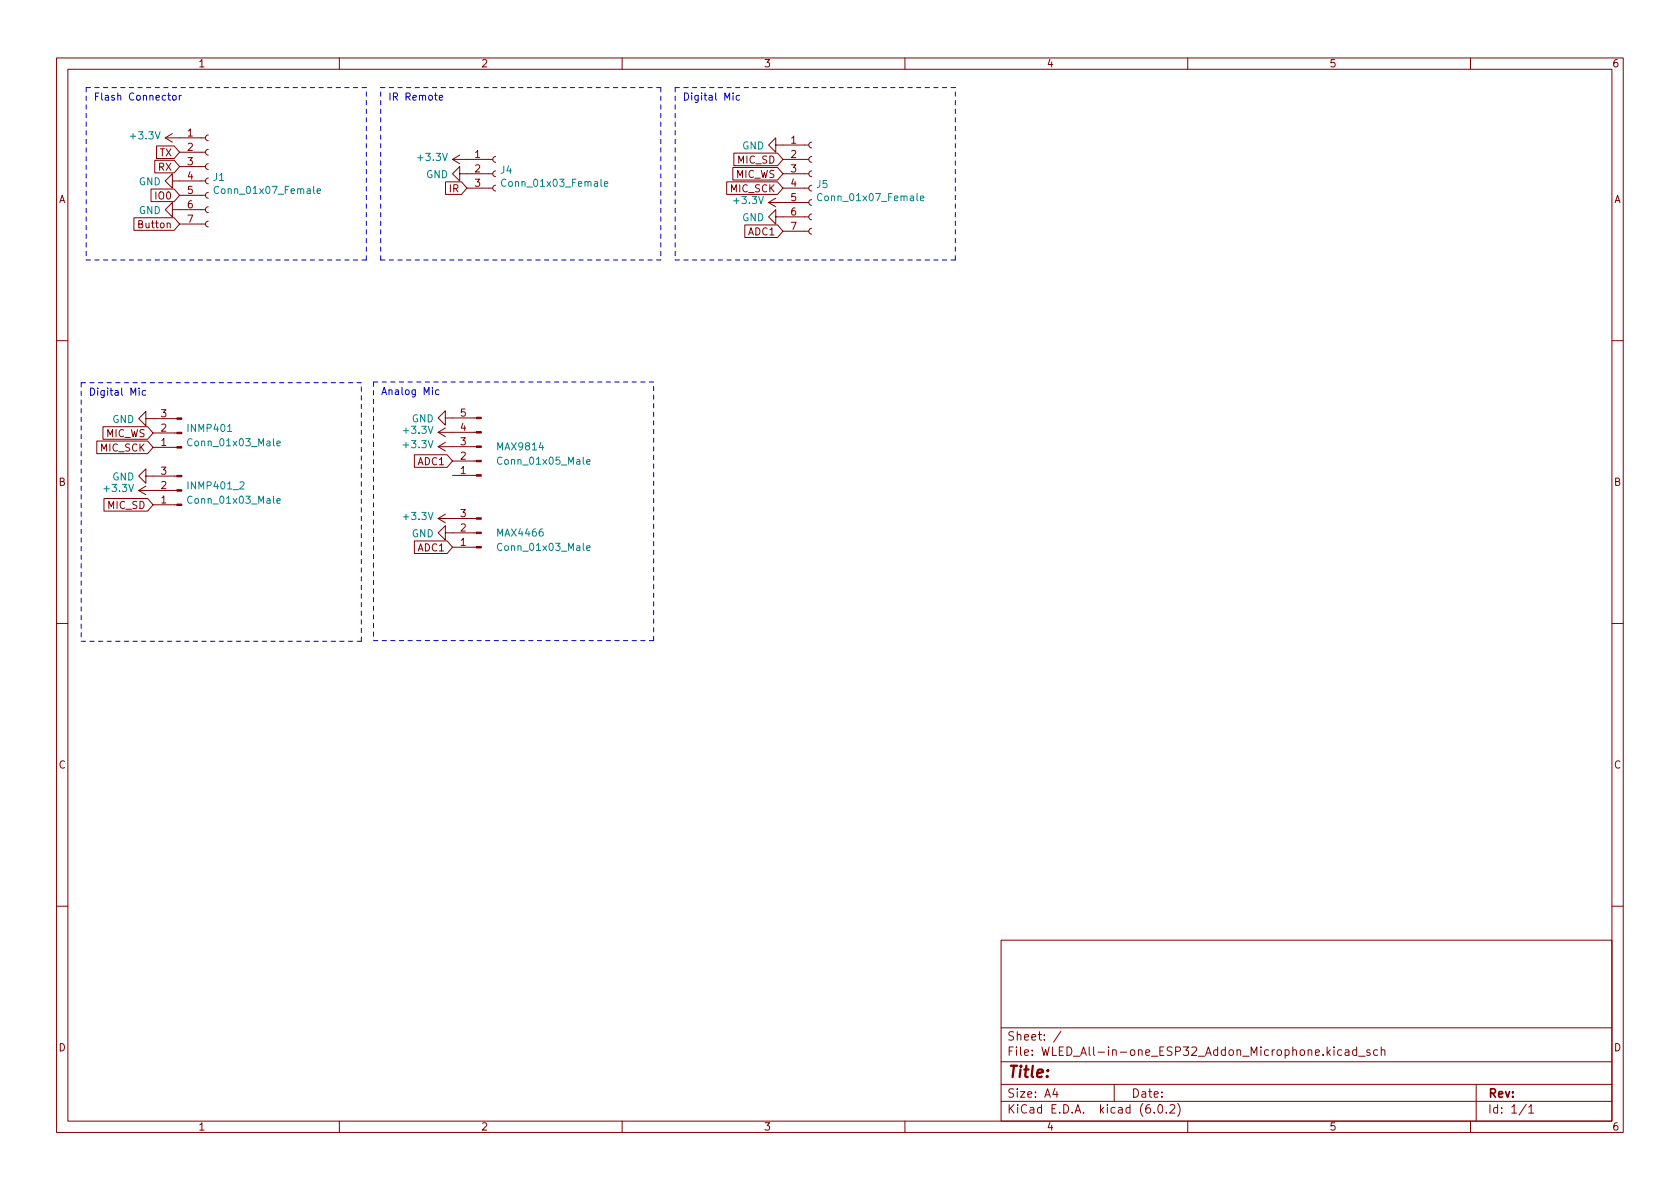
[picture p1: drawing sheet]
<svg xmlns="http://www.w3.org/2000/svg" width="297mm" height="210mm" viewBox="0 0 297 210" stroke-linecap="round" stroke-linejoin="round" font-family="sans-serif">
<g fill="none" stroke="#840000" stroke-width=".18">
<path d="M10 10.2h277v190.1h-277zM12 12.2h273v186.1h-273zM60 10.2v2M110 10.2v2M160 10.2v2M210 10.2v2M260 10.2v2M23.7 38.5h7.1l.9 1.1-.9 1.1h-7.1zM26.7 33.4h4.1l.9 1.1-.9 1.1h-4.1zM27.4 28.3h3.4l.9 1.2-.9 1.1h-3.4zM27.7 25.8h3.1l.9 1.1-.9 1.1h-3.1zM29.2 24.4l1.3 .7"/>
<path d="M29.2 24.4h7.1M30.5 37.1v-1.3l-1.3 1.3 1.3 1.2v-1.2h5.8M30.5 32v-1.3l-1.3 1.3 1.3 1.3v-1.3h5.8M30.5 23.6l-1.3 .8M31.7 39.6h4.6M31.7 34.5h4.6M31.7 29.5h4.6M31.7 26.9h4.6M36.8 39.1l-.3 .2-.2 .3 .2 .4 .3 .1M36.8 36.6l-.3 .1-.2 .4 .2 .3 .3 .2M36.8 34l-.3 .2-.2 .3 .2 .4 .3 .1M36.8 31.5l-.3 .1-.2 .4 .2 .4 .3 .1"/>
<path d="M36.8 29l-.3 .1-.2 .4 .2 .3 .3 .2M36.8 26.4l-.3 .2-.2 .3 .2 .4 .3 .1M36.8 23.9l-.3 .1-.2 .4 .2 .3 .3 .2M78.8 32.2h2.8l.9 1.1-.9 1.1h-2.8zM80 28.2h7.1M80 28.2l1.3 .8M81.3 30.7v-1.2l-1.3 1.2 1.3 1.3v-1.3h5.8M81.3 27.4l-1.3 .8M82.5 33.3h4.6M87.6 32.8l-.3 .1-.2 .4 .2 .3 .3 .2M87.6 30.2l-.3 .2-.2 .3 .2 .4 .3 .1M87.6 27.7l-.3 .1-.2 .4 .2 .3 .3 .2"/>
<path d="M128.5 32.2h9l.9 1.1-.9 1.1h-9zM129.6 29.6h7.9l.9 1.1-.9 1.1h-7.9zM129.8 27.1h7.7l.9 1.1-.9 1.1h-7.7zM131.7 39.8h5.8l.9 1.1-.9 1.1h-5.8zM135.9 35.8h7.1M135.9 35.8l1.3 .8M137.2 38.3v-1.2l-1.3 1.2 1.3 1.3v-1.3h5.8M137.2 25.6v-1.2l-1.3 1.2 1.3 1.3v-1.3h5.8M137.2 35l-1.3 .8M138.4 33.3h4.6M138.4 30.7h4.6M138.4 28.2h4.6"/>
<path d="M143.5 37.8l-.3 .2-.2 .3 .2 .4 .3 .2M143.5 35.3l-.3 .1-.2 .4 .2 .4 .3 .1M143.5 32.8l-.3 .1-.2 .4 .2 .3 .3 .2M143.5 30.2l-.3 .2-.2 .3 .2 .4 .3 .1M143.5 27.7l-.3 .1-.2 .4 .2 .3 .3 .2M143.5 25.1l-.3 .2-.2 .3 .2 .4 .3 .2M138.4 40.9h4.6M143.5 40.4l-.3 .1-.2 .4 .2 .3 .3 .2M10 60.2h2M17.1 78h9l1 1.1-1 1.1h-9zM18.2 75.5h7.9l1 1.1-1 1.1h-7.9zM25.8 74v-1.2l-1.3 1.2 1.3 1.3v-1.3h5.5"/>
<path d="M27.1 76.6h4.2M27.1 79.1h4.2M77.5 76.4l1.2 .8M77.5 76.4h6.7M77.5 79h6.7M77.5 79l1.2 .8M78.7 73.9v-1.3l-1.2 1.3 1.2 1.3v-1.3h5.5M78.7 75.7l-1.2 .7M78.7 78.2l-1.2 .8M285 60.2h2M18.4 88.2h7.7l1 1.1-1 1.1h-7.7zM24.5 86.7h6.8"/>
<path d="M24.5 86.7l1.3 .8M25.8 84.2v-1.3l-1.3 1.3 1.3 1.3v-1.3h5.5M25.8 86l-1.3 .7M27.1 89.3h4.2M73.3 80.4h5.8l.9 1.1-.9 1.1h-5.8zM73.3 95.7h5.8l.9 1.1-.9 1.1h-5.8zM77.5 91.7h6.7M77.5 91.7l1.2 .8M78.7 94.2v-1.2l-1.2 1.2 1.2 1.3v-1.3h5.5M78.7 90.9l-1.2 .8M80 96.8h4.2M80 81.5h4.2"/>
<path d="M80 84.1h4.2M10 110.2h2M285 110.2h2M10 160.2h2M177 166.3h108v32h-108zM285 160.2h2M60 198.3v2M110 198.3v2M160 198.3v2M177 194.8h108M177 191.8h108M177 187.8h108"/>
<path d="M177 181.8h108M186.5 192.5l-.4 1h1M186.9 193v1M187.6 182.4l-1.3 1.9M197 191.8v3M204.1 196.7v.1M204.9 195.4l.2-.1a.81 .81 0 0 1 .6 .7 .81 .81 0 0 1-.3 .8h-.2a.81 .81 0 0 1-.6-.6 .81 .81 0 0 1 .3-.8zM206.2 196.7v.1M206.9 195.5l.5-.2 .2 .2 .1 .3-.9 1h.9M208.2 195.1a1.72 1.72 0 0 1 0 2.3M210 198.3v2M237.2 185.7l-.4-.1-.3 .3v.4l.1 .3h.6"/>
<path d="M237.9 185.7h.5l.1 .9M238.5 186l-.5 .1a.29 .29 0 0 0-.2 .2 .29 .29 0 0 0 .2 .3h.5M239.9 185.7l-.5-.1-.3 .3v.4l.2 .3h.6M239.9 185.1v1.5M240.2 186.8h1.2M242.2 185.7l-.3-.1-.3 .2 .1 .3 .5 .1v.4h-.6M243.6 185.7l-.5-.1-.2 .3v.4l.1 .3h.6M244.2 185.8l.2-.2 .4 .1 .1 .9M244.2 185.1v1.5M260 198.3v2M261 191.8v6.5M269.9 195.3l-1.3 1.9"/>
<path d="M270.3 195.8l.4-.5v1.5M270.3 196.8h.9"/>
</g>
<g fill="#840000" stroke="#840000" stroke-width=".18">
<path d="M84.2 91.6h.9v.2h-.9z"/>
<path d="M84.2 94.1h.9v.3h-.9z"/>
<path d="M84.2 96.6h.9v.3h-.9z"/>
<path d="M84.2 73.8h.9v.2h-.9z"/>
<path d="M84.2 76.3h.9v.3h-.9z"/>
<path d="M84.2 78.9h.9v.2h-.9z"/>
<path d="M84.2 81.4h.9v.3h-.9z"/>
<path d="M84.2 83.9h.9v.3h-.9z"/>
<path d="M31.3 84.1h.8v.2h-.8z"/>
<path d="M31.3 86.6h.8v.3h-.8z"/>
<path d="M31.3 89.1h.8v.3h-.8z"/>
<path d="M31.3 73.9h.8v.3h-.8z"/>
<path d="M31.3 76.4h.8v.3h-.8z"/>
<path d="M31.3 79h.8v.2h-.8z"/>
</g>
<path d="M38.6 33.1a.6 .6 0 0 0-.8 .4 .6 .6 0 0 0 .6 .7l.2-.1M56.1 33.8l.6-.1-.1-.3h-.4l-.1 .2v.6h.5M89.4 31.8a.6 .6 0 0 0-.8 .4 .6 .6 0 0 0 .6 .8l.2-.2M106.9 32.5l.6-.1-.1-.2-.4-.1-.1 .2v.6h.5M145.3 34.3a.6 .6 0 0 0-.8 .5 .6 .6 0 0 0 .6 .7l.2-.1M162.7 35.1l.7-.2-.1-.2-.4-.1-.2 .2 .1 .6h.5M49 78.4l.6-.1-.1-.2-.4-.1-.1 .2v.6h.5M49 88.6l.6-.1-.1-.3h-.4l-.1 .1v.6h.5M103.7 96.9l.6-.1v-.2l-.4-.1-.2 .2 .1 .6h.5M103.7 81.7l.6-.1v-.3h-.4l-.2 .1 .1 .6h.5" fill="none" stroke="#008484" stroke-width=".18"/>
<g fill="none" stroke="#0000c2" stroke-width=".18">
<path d="M29.6 16.9h.5M29.8 16.4v1.1l.3 .2M30.6 16.9h.3l.3 .2v.4l-.3 .2-.3-.1-.1-.1zM31.7 16.9v.8M32.1 16.9l-.4 .2M77.7 17.3l.6-.1-.1-.3h-.4l-.1 .1v.6h.5M129.6 16.4v.2M129.6 16.9v.8M130.8 16.9h-.4l-.2 .2 .1 .5h.5M24.6 68.6v.1M24.6 69v.9M25.7 69.1l-.3-.1-.3 .3 .2 .5h.4"/>
<path d="M77.6 69l-.4-.1-.2 .3 .1 .5h.5"/>
</g>
<g fill="none" stroke="#0000c2" stroke-width=".18" stroke-dasharray=".8 .8">
<path d="M15.2 15.5v30.5M64.8 15.5h-49.6M67.3 15.5h49.5M116.8 15.5v30.5M119.4 15.5v30.5M168.9 15.5h-49.5M15.2 46h49.6M64.8 46v-30.5M67.3 46v-30.5M116.8 46h-49.5M119.4 46h49.5M168.9 46v-30.5"/>
<path d="M14.4 67.7v45.7M63.9 67.7h-49.5M66 67.6v45.7M115.6 67.6h-49.6M14.4 113.4h49.5M63.9 113.4v-45.7M66 113.3h49.6M115.6 113.3v-45.7"/>
</g>
<text font-size="2.8" fill="#840000" x="178" y="190.6">Title:</text>
<g font-size="2.1" fill="#840000">
<text x="178" y="184">Sheet: /</text>
<text x="178" y="186.7">File: WLED_All-in-one_ESP32_Addon_Microphone.kicad_sch</text>
<text x="178" y="196.9">KiCad E.D.A. kicad (6.0.2)</text>
<text x="178" y="194.1">Size: A4</text>
<text x="200" y="194.1">Date:</text>
<text x="263" y="194.1">Rev:</text>
<text x="263" y="196.9">Id: 1/1</text>
</g>
<g font-size="1.8" fill="#840000">
<text x="35" y="11.9">1</text>
<text x="85" y="11.9">2</text>
<text x="135" y="11.9">3</text>
<text x="185" y="11.9">4</text>
<text x="235" y="11.9">5</text>
<text x="285" y="11.9">6</text>
<text x="28.2" y="27.6">TX</text>
<text x="33.2" y="24.1">1</text>
<text x="33.2" y="26.7">2</text>
<text x="33.2" y="29.2">3</text>
<text x="84" y="27.9">1</text>
<text x="130.5" y="28.9">MIC_SD</text>
<text x="139.8" y="25.4">1</text>
<text x="139.8" y="27.9">2</text>
<text x="10.3" y="35.9">A</text>
<text x="27.6" y="35.3">IO0</text>
<text x="28" y="30.2">RX</text>
<text x="33.2" y="31.7">4</text>
<text x="33.2" y="34.3">5</text>
<text x="79.5" y="34">IR</text>
<text x="84" y="30.5">2</text>
<text x="84" y="33">3</text>
<text x="129.2" y="34">MIC_SCK</text>
<text x="130.1" y="31.5">MIC_WS</text>
<text x="139.8" y="30.5">3</text>
<text x="139.8" y="33">4</text>
<text x="139.8" y="35.6">5</text>
<text x="285.3" y="35.9">A</text>
<text x="24.8" y="40.3">Button</text>
<text x="33.2" y="36.8">6</text>
<text x="33.2" y="39.4">7</text>
<text x="132.3" y="41.6">ADC1</text>
<text x="139.8" y="38.1">6</text>
<text x="139.8" y="40.6">7</text>
<text x="18.7" y="77.3">MIC_WS</text>
<text x="28.5" y="76.3">2</text>
<text x="28.5" y="73.8">3</text>
<text x="81.4" y="76.2">4</text>
<text x="81.4" y="73.7">5</text>
<text x="17.8" y="79.8">MIC_SCK</text>
<text x="28.5" y="83.9">3</text>
<text x="28.5" y="78.9">1</text>
<text x="73.9" y="82.3">ADC1</text>
<text x="81.4" y="83.8">1</text>
<text x="81.4" y="81.3">2</text>
<text x="81.4" y="78.7">3</text>
<text x="10.3" y="85.9">B</text>
<text x="19.1" y="90">MIC_SD</text>
<text x="28.5" y="89">1</text>
<text x="28.5" y="86.5">2</text>
<text x="285.3" y="85.9">B</text>
<text x="81.4" y="94">2</text>
<text x="81.4" y="91.4">3</text>
<text x="73.9" y="97.5">ADC1</text>
<text x="81.4" y="96.5">1</text>
<text x="10.3" y="135.9">C</text>
<text x="285.3" y="135.9">C</text>
<text x="10.3" y="185.9">D</text>
<text x="285.3" y="185.9">D</text>
<text x="35" y="199.9">1</text>
<text x="85" y="199.9">2</text>
<text x="135" y="199.9">3</text>
<text x="185" y="199.9">4</text>
<text x="235" y="199.9">5</text>
<text x="285" y="199.9">6</text>
</g>
<g font-size="1.8" fill="#0000c2">
<text x="16.5" y="17.8">Flash Connector</text>
<text x="68.6" y="17.8">IR Remote</text>
<text x="120.6" y="17.8">Digital Mic</text>
<text x="15.6" y="70">Digital Mic</text>
<text x="67.3" y="69.8">Analog Mic</text>
</g>
<g font-size="1.8" fill="#008484">
<text x="23.2" y="24.6">+3.3V</text>
<text x="74" y="28.4">+3.3V</text>
<text x="131.2" y="26.4">GND</text>
<text x="24.5" y="32.8">GND</text>
<text x="37.7" y="32">J1</text>
<text x="38.5" y="34.3">Conn_01x07_Female</text>
<text x="75.3" y="31.5">GND</text>
<text x="88.5" y="30.7">J4</text>
<text x="89.3" y="33">Conn_01x03_Female</text>
<text x="144.4" y="33.2">J5</text>
<text x="145.2" y="35.6">Conn_01x07_Female</text>
<text x="24.5" y="37.8">GND</text>
<text x="129.9" y="36.1">+3.3V</text>
<text x="131.2" y="39.1">GND</text>
<text x="19.8" y="74.8">GND</text>
<text x="33.4" y="76.4">INMP401</text>
<text x="71.5" y="76.7">+3.3V</text>
<text x="72.8" y="74.7">GND</text>
<text x="33.7" y="78.9">Conn_01x03_Male</text>
<text x="71.5" y="79.2">+3.3V</text>
<text x="88.1" y="79.6">MAX9814</text>
<text x="88.5" y="82.2">Conn_01x05_Male</text>
<text x="18.6" y="87">+3.3V</text>
<text x="19.8" y="84.9">GND</text>
<text x="33.5" y="86.5">INMP401_2</text>
<text x="33.7" y="89.1">Conn_01x03_Male</text>
<text x="71.5" y="91.9">+3.3V</text>
<text x="72.8" y="95">GND</text>
<text x="88.1" y="94.9">MAX4466</text>
<text x="88.5" y="97.4">Conn_01x03_Male</text>
</g>
</svg>
